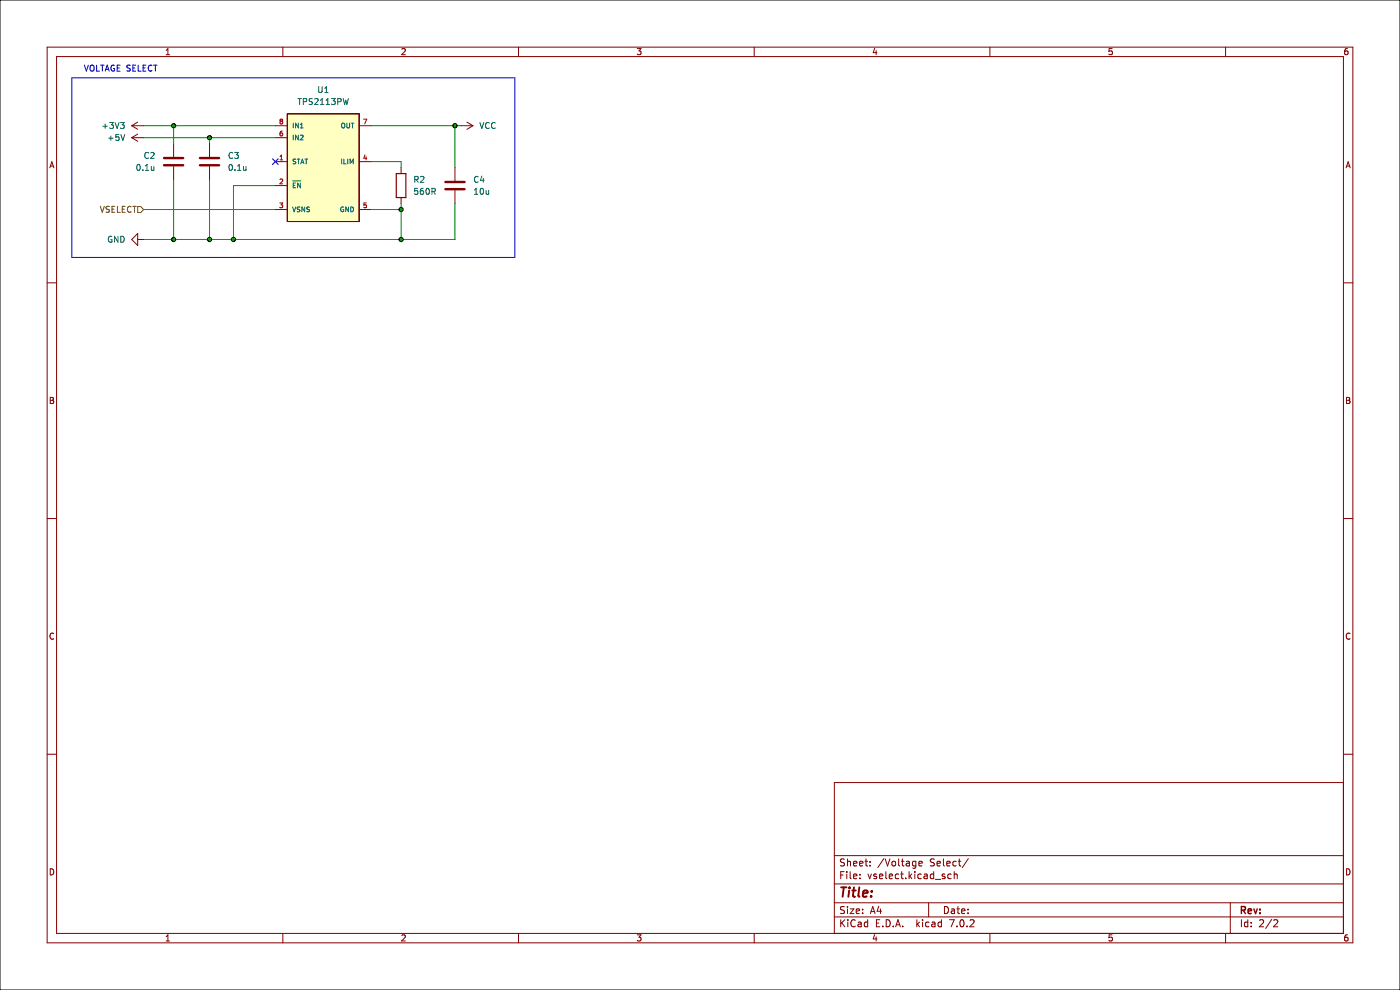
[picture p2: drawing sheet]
(kicad_sch (version 20230121) (generator eeschema)

 (paper "A4")

 (lib_symbols
  (symbol "Added:TPS2113PW" (pin_names (offset 1.016)) (in_bom yes) (on_board yes)
   (property "Reference" "U" (at 0 5.08 0) (effects (font (size 1.27 1.27)) (justify left)))
   (property "Value" "TPS2113PW" (at 0 7.62 0) (effects (font (size 1.27 1.27)) (justify left)))
   (property "Footprint" "Personal:Texas_Instruments-TPS2113PW-Level_A" (at 0 10.16 0) (effects (font (size 1.27 1.27)) (justify left) hide))
   (property "Datasheet" "http://www.ti.com/general/docs/lit/getliterature.tsp?genericPartNumber=TPS2113&fileType=pdf" (at 0 12.7 0) (effects (font (size 1.27 1.27)) (justify left) hide))
   (property "Code  JEDEC" "MO-153" (at 0 15.24 0) (effects (font (size 1.27 1.27)) (justify left) hide))
   (property "Datasheet Version" "SLVS446" (at 0 17.78 0) (effects (font (size 1.27 1.27)) (justify left) hide))
   (property "IN1 IN2 Input VoltageMaxV" "5.5" (at 0 20.32 0) (effects (font (size 1.27 1.27)) (justify left) hide))
   (property "IN1 IN2 Input VoltageMinV" "2.8" (at 0 22.86 0) (effects (font (size 1.27 1.27)) (justify left) hide))
   (property "IN1 Output CurrentMaxA" "1.25" (at 0 25.4 0) (effects (font (size 1.27 1.27)) (justify left) hide))
   (property "IN1 rDSonTypmOhm" "84" (at 0 27.94 0) (effects (font (size 1.27 1.27)) (justify left) hide))
   (property "IN2 Output CurrentMaxA" "1.25" (at 0 30.48 0) (effects (font (size 1.27 1.27)) (justify left) hide))
   (property "IN2 rDSonTypOhms" "0.084" (at 0 33.02 0) (effects (font (size 1.27 1.27)) (justify left) hide))
   (property "Mounting Technology" "Surface Mount" (at 0 35.56 0) (effects (font (size 1.27 1.27)) (justify left) hide))
   (property "Number of Inputs" "2" (at 0 38.1 0) (effects (font (size 1.27 1.27)) (justify left) hide))
   (property "Package Description" "8-Pin Plastic Thin Small Outline Package 3 x 4.4 mm Body ,0.65 mm Pitch" (at 0 40.64 0) (effects (font (size 1.27 1.27)) (justify left) hide))
   (property "Package Version" "revG, Feb-2011" (at 0 43.18 0) (effects (font (size 1.27 1.27)) (justify left) hide))
   (property "Sub Family" "Power Multiplexer (MUX)" (at 0 45.72 0) (effects (font (size 1.27 1.27)) (justify left) hide))
   (property "category" "IC" (at 0 48.26 0) (effects (font (size 1.27 1.27)) (justify left) hide))
   (property "ciiva ids" "1435368" (at 0 50.8 0) (effects (font (size 1.27 1.27)) (justify left) hide))
   (property "library id" "8d418d7fa91867a0" (at 0 53.34 0) (effects (font (size 1.27 1.27)) (justify left) hide))
   (property "manufacturer" "Texas Instruments" (at 0 55.88 0) (effects (font (size 1.27 1.27)) (justify left) hide))
   (property "package" "PW0008A" (at 0 58.42 0) (effects (font (size 1.27 1.27)) (justify left) hide))
   (property "release date" "1464590589" (at 0 60.96 0) (effects (font (size 1.27 1.27)) (justify left) hide))
   (property "rohs" "Yes" (at 0 63.5 0) (effects (font (size 1.27 1.27)) (justify left) hide))
   (property "vault revision" "9D6D1550-8F4D-4794-945B-26B7B47CC6E6" (at 0 66.04 0) (effects (font (size 1.27 1.27)) (justify left) hide))
   (property "imported" "yes" (at 0 68.58 0) (effects (font (size 1.27 1.27)) (justify left) hide))
   (symbol "TPS2113PW_1_1"
    (rectangle (start 5.08 2.54) (end 20.32 -20.32) (stroke (width 0) (type default)) (fill (type background)))
    (pin unspecified line (at 2.54 -7.62 0) (length 2.54) (name "STAT" (effects (font (size 1.016 1.016)))) (number "1" (effects (font (size 1.016 1.016)))))
    (pin input line (at 2.54 -12.7 0) (length 2.54) (name "~{EN}" (effects (font (size 1.016 1.016)))) (number "2" (effects (font (size 1.016 1.016)))))
    (pin input line (at 2.54 -17.78 0) (length 2.54) (name "VSNS" (effects (font (size 1.016 1.016)))) (number "3" (effects (font (size 1.016 1.016)))))
    (pin input line (at 22.86 -7.62 180) (length 2.54) (name "ILIM" (effects (font (size 1.016 1.016)))) (number "4" (effects (font (size 1.016 1.016)))))
    (pin power_in line (at 22.86 -17.78 180) (length 2.54) (name "GND" (effects (font (size 1.016 1.016)))) (number "5" (effects (font (size 1.016 1.016)))))
    (pin power_in line (at 2.54 -2.54 0) (length 2.54) (name "IN2" (effects (font (size 1.016 1.016)))) (number "6" (effects (font (size 1.016 1.016)))))
    (pin power_out line (at 22.86 0 180) (length 2.54) (name "OUT" (effects (font (size 1.016 1.016)))) (number "7" (effects (font (size 1.016 1.016)))))
    (pin power_in line (at 2.54 0 0) (length 2.54) (name "IN1" (effects (font (size 1.016 1.016)))) (number "8" (effects (font (size 1.016 1.016)))))))
  (symbol "Device:C" (pin_numbers hide) (pin_names (offset 0.254)) (in_bom yes) (on_board yes)
   (property "Reference" "C" (at 0.635 2.54 0) (effects (font (size 1.27 1.27)) (justify left)))
   (property "Value" "C" (at 0.635 -2.54 0) (effects (font (size 1.27 1.27)) (justify left)))
   (property "Footprint" "" (at 0.9652 -3.81 0) (effects (font (size 1.27 1.27)) hide))
   (property "Datasheet" "~" (at 0 0 0) (effects (font (size 1.27 1.27)) hide))
   (symbol "C_0_1"
    (polyline (pts (xy -2.032 -0.762) (xy 2.032 -0.762)) (stroke (width 0.508) (type default)) (fill (type none)))
    (polyline (pts (xy -2.032 0.762) (xy 2.032 0.762)) (stroke (width 0.508) (type default)) (fill (type none))))
   (symbol "C_1_1"
    (pin passive line (at 0 3.81 270) (length 2.794) (name "~" (effects (font (size 1.27 1.27)))) (number "1" (effects (font (size 1.27 1.27)))))
    (pin passive line (at 0 -3.81 90) (length 2.794) (name "~" (effects (font (size 1.27 1.27)))) (number "2" (effects (font (size 1.27 1.27)))))))
  (symbol "Device:R" (pin_numbers hide) (pin_names (offset 0)) (in_bom yes) (on_board yes)
   (property "Reference" "R" (at 2.032 0 90) (effects (font (size 1.27 1.27))))
   (property "Value" "R" (at 0 0 90) (effects (font (size 1.27 1.27))))
   (property "Footprint" "" (at -1.778 0 90) (effects (font (size 1.27 1.27)) hide))
   (property "Datasheet" "~" (at 0 0 0) (effects (font (size 1.27 1.27)) hide))
   (symbol "R_0_1"
    (rectangle (start -1.016 -2.54) (end 1.016 2.54) (stroke (width 0.254) (type default)) (fill (type none))))
   (symbol "R_1_1"
    (pin passive line (at 0 3.81 270) (length 1.27) (name "~" (effects (font (size 1.27 1.27)))) (number "1" (effects (font (size 1.27 1.27)))))
    (pin passive line (at 0 -3.81 90) (length 1.27) (name "~" (effects (font (size 1.27 1.27)))) (number "2" (effects (font (size 1.27 1.27)))))))
  (symbol "power:+3V3" (power) (pin_names (offset 0)) (in_bom yes) (on_board yes)
   (property "Reference" "#PWR" (at 0 -3.81 0) (effects (font (size 1.27 1.27)) hide))
   (property "Value" "+3V3" (at 0 3.556 0) (effects (font (size 1.27 1.27))))
   (property "Footprint" "" (at 0 0 0) (effects (font (size 1.27 1.27)) hide))
   (property "Datasheet" "" (at 0 0 0) (effects (font (size 1.27 1.27)) hide))
   (symbol "+3V3_0_1"
    (polyline (pts (xy -0.762 1.27) (xy 0 2.54)) (stroke (width 0) (type default)) (fill (type none)))
    (polyline (pts (xy 0 0) (xy 0 2.54)) (stroke (width 0) (type default)) (fill (type none)))
    (polyline (pts (xy 0 2.54) (xy 0.762 1.27)) (stroke (width 0) (type default)) (fill (type none))))
   (symbol "+3V3_1_1"
    (pin power_in line (at 0 0 90) (length 0) hide (name "+3V3" (effects (font (size 1.27 1.27)))) (number "1" (effects (font (size 1.27 1.27)))))))
  (symbol "power:+5V" (power) (pin_names (offset 0)) (in_bom yes) (on_board yes)
   (property "Reference" "#PWR" (at 0 -3.81 0) (effects (font (size 1.27 1.27)) hide))
   (property "Value" "+5V" (at 0 3.556 0) (effects (font (size 1.27 1.27))))
   (property "Footprint" "" (at 0 0 0) (effects (font (size 1.27 1.27)) hide))
   (property "Datasheet" "" (at 0 0 0) (effects (font (size 1.27 1.27)) hide))
   (symbol "+5V_0_1"
    (polyline (pts (xy -0.762 1.27) (xy 0 2.54)) (stroke (width 0) (type default)) (fill (type none)))
    (polyline (pts (xy 0 0) (xy 0 2.54)) (stroke (width 0) (type default)) (fill (type none)))
    (polyline (pts (xy 0 2.54) (xy 0.762 1.27)) (stroke (width 0) (type default)) (fill (type none))))
   (symbol "+5V_1_1"
    (pin power_in line (at 0 0 90) (length 0) hide (name "+5V" (effects (font (size 1.27 1.27)))) (number "1" (effects (font (size 1.27 1.27)))))))
  (symbol "power:GND" (power) (pin_names (offset 0)) (in_bom yes) (on_board yes)
   (property "Reference" "#PWR" (at 0 -6.35 0) (effects (font (size 1.27 1.27)) hide))
   (property "Value" "GND" (at 0 -3.81 0) (effects (font (size 1.27 1.27))))
   (property "Footprint" "" (at 0 0 0) (effects (font (size 1.27 1.27)) hide))
   (property "Datasheet" "" (at 0 0 0) (effects (font (size 1.27 1.27)) hide))
   (symbol "GND_0_1"
    (polyline (pts (xy 0 0) (xy 0 -1.27) (xy 1.27 -1.27) (xy 0 -2.54) (xy -1.27 -1.27) (xy 0 -1.27)) (stroke (width 0) (type default)) (fill (type none))))
   (symbol "GND_1_1"
    (pin power_in line (at 0 0 270) (length 0) hide (name "GND" (effects (font (size 1.27 1.27)))) (number "1" (effects (font (size 1.27 1.27)))))))
  (symbol "power:VCC" (power) (pin_names (offset 0)) (in_bom yes) (on_board yes)
   (property "Reference" "#PWR" (at 0 -3.81 0) (effects (font (size 1.27 1.27)) hide))
   (property "Value" "VCC" (at 0 3.81 0) (effects (font (size 1.27 1.27))))
   (property "Footprint" "" (at 0 0 0) (effects (font (size 1.27 1.27)) hide))
   (property "Datasheet" "" (at 0 0 0) (effects (font (size 1.27 1.27)) hide))
   (symbol "VCC_0_1"
    (polyline (pts (xy -0.762 1.27) (xy 0 2.54)) (stroke (width 0) (type default)) (fill (type none)))
    (polyline (pts (xy 0 0) (xy 0 2.54)) (stroke (width 0) (type default)) (fill (type none)))
    (polyline (pts (xy 0 2.54) (xy 0.762 1.27)) (stroke (width 0) (type default)) (fill (type none))))
   (symbol "VCC_1_1"
    (pin power_in line (at 0 0 90) (length 0) hide (name "VCC" (effects (font (size 1.27 1.27)))) (number "1" (effects (font (size 1.27 1.27))))))))

 (junction (at 36.83 26.67) (diameter 0) (color 0 0 0 0))
 (junction (at 85.09 44.45) (diameter 0) (color 0 0 0 0))
 (junction (at 85.09 50.8) (diameter 0) (color 0 0 0 0))
 (junction (at 44.45 29.21) (diameter 0) (color 0 0 0 0))
 (junction (at 96.52 26.67) (diameter 0) (color 0 0 0 0))
 (junction (at 49.53 50.8) (diameter 0) (color 0 0 0 0))
 (junction (at 44.45 50.8) (diameter 0) (color 0 0 0 0))
 (junction (at 36.83 50.8) (diameter 0) (color 0 0 0 0))

 (no_connect (at 58.42 34.29))

 (wire (pts (xy 49.53 50.8) (xy 85.09 50.8)) (stroke (width 0) (type default)))
 (polyline (pts (xy 109.22 54.61) (xy 109.22 16.51)) (stroke (width 0) (type default)))
 (polyline (pts (xy 15.24 54.61) (xy 109.22 54.61)) (stroke (width 0) (type default)))

 (wire (pts (xy 85.09 43.18) (xy 85.09 44.45)) (stroke (width 0) (type default)))
 (wire (pts (xy 30.48 26.67) (xy 36.83 26.67)) (stroke (width 0) (type default)))
 (wire (pts (xy 44.45 38.1) (xy 44.45 50.8)) (stroke (width 0) (type default)))
 (wire (pts (xy 44.45 30.48) (xy 44.45 29.21)) (stroke (width 0) (type default)))
 (wire (pts (xy 96.52 43.18) (xy 96.52 50.8)) (stroke (width 0) (type default)))
 (wire (pts (xy 78.74 34.29) (xy 85.09 34.29)) (stroke (width 0) (type default)))
 (wire (pts (xy 78.74 26.67) (xy 96.52 26.67)) (stroke (width 0) (type default)))
 (polyline (pts (xy 15.24 16.51) (xy 15.24 54.61)) (stroke (width 0) (type default)))

 (wire (pts (xy 44.45 29.21) (xy 58.42 29.21)) (stroke (width 0) (type default)))
 (wire (pts (xy 30.48 44.45) (xy 58.42 44.45)) (stroke (width 0) (type default)))
 (wire (pts (xy 30.48 29.21) (xy 44.45 29.21)) (stroke (width 0) (type default)))
 (wire (pts (xy 36.83 26.67) (xy 36.83 30.48)) (stroke (width 0) (type default)))
 (wire (pts (xy 49.53 39.37) (xy 49.53 50.8)) (stroke (width 0) (type default)))
 (wire (pts (xy 36.83 26.67) (xy 58.42 26.67)) (stroke (width 0) (type default)))
 (wire (pts (xy 96.52 26.67) (xy 96.52 35.56)) (stroke (width 0) (type default)))
 (wire (pts (xy 96.52 26.67) (xy 97.79 26.67)) (stroke (width 0) (type default)))
 (wire (pts (xy 44.45 50.8) (xy 49.53 50.8)) (stroke (width 0) (type default)))
 (polyline (pts (xy 109.22 16.51) (xy 15.24 16.51)) (stroke (width 0) (type default)))

 (wire (pts (xy 85.09 44.45) (xy 85.09 50.8)) (stroke (width 0) (type default)))
 (wire (pts (xy 30.48 50.8) (xy 36.83 50.8)) (stroke (width 0) (type default)))
 (wire (pts (xy 85.09 50.8) (xy 96.52 50.8)) (stroke (width 0) (type default)))
 (wire (pts (xy 36.83 38.1) (xy 36.83 50.8)) (stroke (width 0) (type default)))
 (wire (pts (xy 78.74 44.45) (xy 85.09 44.45)) (stroke (width 0) (type default)))
 (wire (pts (xy 85.09 34.29) (xy 85.09 35.56)) (stroke (width 0) (type default)))
 (wire (pts (xy 58.42 39.37) (xy 49.53 39.37)) (stroke (width 0) (type default)))
 (wire (pts (xy 36.83 50.8) (xy 44.45 50.8)) (stroke (width 0) (type default)))

 (text "VOLTAGE SELECT" (at 17.78 15.24 0) (effects (font (size 1.27 1.27)) (justify left bottom)))

 (hierarchical_label "VSELECT" (shape input) (at 30.48 44.45 180) (fields_autoplaced) (effects (font (size 1.27 1.27)) (justify right)))

 (symbol (lib_id "Device:C") (at 96.52 39.37 0) (unit 1) (in_bom yes) (on_board yes) (dnp no) (fields_autoplaced)
  (property "Reference" "C4" (at 100.33 38.0999 0) (effects (font (size 1.27 1.27)) (justify left)))
  (property "Value" "10u" (at 100.33 40.6399 0) (effects (font (size 1.27 1.27)) (justify left)))
  (property "Footprint" "Capacitor_SMD:C_0402_1005Metric_Pad0.74x0.62mm_HandSolder" (at 97.4852 43.18 0) (effects (font (size 1.27 1.27)) hide))
  (property "Datasheet" "~" (at 96.52 39.37 0) (effects (font (size 1.27 1.27)) hide))
  (property "Description" "CL05A106MQ5NUNC" (at 96.52 39.37 0) (effects (font (size 1.27 1.27)) hide))
  (property "JLCPCB" "C15525" (at 96.52 39.37 0) (effects (font (size 1.27 1.27)) hide)) (pin "1") (pin "2"))

 (symbol (lib_id "power:+3V3") (at 30.48 26.67 90) (unit 1) (in_bom yes) (on_board yes) (dnp no) (fields_autoplaced)
  (property "Reference" "#PWR07" (at 34.29 26.67 0) (effects (font (size 1.27 1.27)) hide))
  (property "Value" "+3V3" (at 26.67 26.6699 90) (effects (font (size 1.27 1.27)) (justify left)))
  (property "Footprint" "" (at 30.48 26.67 0) (effects (font (size 1.27 1.27)) hide))
  (property "Datasheet" "" (at 30.48 26.67 0) (effects (font (size 1.27 1.27)) hide)) (pin "1"))

 (symbol (lib_id "Added:TPS2113PW") (at 55.88 26.67 0) (unit 1) (in_bom yes) (on_board yes) (dnp no) (fields_autoplaced)
  (property "Reference" "U1" (at 68.58 19.05 0) (effects (font (size 1.27 1.27))))
  (property "Value" "TPS2113PW" (at 68.58 21.59 0) (effects (font (size 1.27 1.27))))
  (property "Footprint" "Personal:Texas_Instruments-TPS2113PW-Level_A" (at 55.88 16.51 0) (effects (font (size 1.27 1.27)) (justify left) hide))
  (property "Datasheet" "http://www.ti.com/general/docs/lit/getliterature.tsp?genericPartNumber=TPS2113&fileType=pdf" (at 55.88 13.97 0) (effects (font (size 1.27 1.27)) (justify left) hide))
  (property "Code  JEDEC" "MO-153" (at 55.88 11.43 0) (effects (font (size 1.27 1.27)) (justify left) hide))
  (property "Datasheet Version" "SLVS446" (at 55.88 8.89 0) (effects (font (size 1.27 1.27)) (justify left) hide))
  (property "IN1 IN2 Input VoltageMaxV" "5.5" (at 55.88 6.35 0) (effects (font (size 1.27 1.27)) (justify left) hide))
  (property "IN1 IN2 Input VoltageMinV" "2.8" (at 55.88 3.81 0) (effects (font (size 1.27 1.27)) (justify left) hide))
  (property "IN1 Output CurrentMaxA" "1.25" (at 55.88 1.27 0) (effects (font (size 1.27 1.27)) (justify left) hide))
  (property "IN1 rDSonTypmOhm" "84" (at 55.88 -1.27 0) (effects (font (size 1.27 1.27)) (justify left) hide))
  (property "IN2 Output CurrentMaxA" "1.25" (at 55.88 -3.81 0) (effects (font (size 1.27 1.27)) (justify left) hide))
  (property "IN2 rDSonTypOhms" "0.084" (at 55.88 -6.35 0) (effects (font (size 1.27 1.27)) (justify left) hide))
  (property "Mounting Technology" "Surface Mount" (at 55.88 -8.89 0) (effects (font (size 1.27 1.27)) (justify left) hide))
  (property "Number of Inputs" "2" (at 55.88 -11.43 0) (effects (font (size 1.27 1.27)) (justify left) hide))
  (property "Package Description" "8-Pin Plastic Thin Small Outline Package 3 x 4.4 mm Body ,0.65 mm Pitch" (at 55.88 -13.97 0) (effects (font (size 1.27 1.27)) (justify left) hide))
  (property "Package Version" "revG, Feb-2011" (at 55.88 -16.51 0) (effects (font (size 1.27 1.27)) (justify left) hide))
  (property "Sub Family" "Power Multiplexer (MUX)" (at 55.88 -19.05 0) (effects (font (size 1.27 1.27)) (justify left) hide))
  (property "category" "IC" (at 55.88 -21.59 0) (effects (font (size 1.27 1.27)) (justify left) hide))
  (property "ciiva ids" "1435368" (at 55.88 -24.13 0) (effects (font (size 1.27 1.27)) (justify left) hide))
  (property "library id" "8d418d7fa91867a0" (at 55.88 -26.67 0) (effects (font (size 1.27 1.27)) (justify left) hide))
  (property "manufacturer" "Texas Instruments" (at 55.88 -29.21 0) (effects (font (size 1.27 1.27)) (justify left) hide))
  (property "package" "PW0008A" (at 55.88 -31.75 0) (effects (font (size 1.27 1.27)) (justify left) hide))
  (property "release date" "1464590589" (at 55.88 -34.29 0) (effects (font (size 1.27 1.27)) (justify left) hide))
  (property "rohs" "Yes" (at 55.88 -36.83 0) (effects (font (size 1.27 1.27)) (justify left) hide))
  (property "vault revision" "9D6D1550-8F4D-4794-945B-26B7B47CC6E6" (at 55.88 -39.37 0) (effects (font (size 1.27 1.27)) (justify left) hide))
  (property "imported" "yes" (at 55.88 -41.91 0) (effects (font (size 1.27 1.27)) (justify left) hide)) (pin "1") (pin "2") (pin "3") (pin "4") (pin "5") (pin "6") (pin "7") (pin "8"))

 (symbol (lib_id "power:+5V") (at 30.48 29.21 90) (unit 1) (in_bom yes) (on_board yes) (dnp no) (fields_autoplaced)
  (property "Reference" "#PWR08" (at 34.29 29.21 0) (effects (font (size 1.27 1.27)) hide))
  (property "Value" "+5V" (at 26.67 29.2099 90) (effects (font (size 1.27 1.27)) (justify left)))
  (property "Footprint" "" (at 30.48 29.21 0) (effects (font (size 1.27 1.27)) hide))
  (property "Datasheet" "" (at 30.48 29.21 0) (effects (font (size 1.27 1.27)) hide)) (pin "1"))

 (symbol (lib_id "Device:C") (at 44.45 34.29 0) (unit 1) (in_bom yes) (on_board yes) (dnp no) (fields_autoplaced)
  (property "Reference" "C3" (at 48.26 33.0199 0) (effects (font (size 1.27 1.27)) (justify left)))
  (property "Value" "0.1u" (at 48.26 35.5599 0) (effects (font (size 1.27 1.27)) (justify left)))
  (property "Footprint" "Capacitor_SMD:C_0402_1005Metric_Pad0.74x0.62mm_HandSolder" (at 45.4152 38.1 0) (effects (font (size 1.27 1.27)) hide))
  (property "Datasheet" "~" (at 44.45 34.29 0) (effects (font (size 1.27 1.27)) hide))
  (property "Description" "CL05B104KB54PNC" (at 44.45 34.29 0) (effects (font (size 1.27 1.27)) hide))
  (property "JLCPCB" "C307331" (at 44.45 34.29 0) (effects (font (size 1.27 1.27)) hide)) (pin "1") (pin "2"))

 (symbol (lib_id "Device:C") (at 36.83 34.29 180) (unit 1) (in_bom yes) (on_board yes) (dnp no) (fields_autoplaced)
  (property "Reference" "C2" (at 33.02 33.0199 0) (effects (font (size 1.27 1.27)) (justify left)))
  (property "Value" "0.1u" (at 33.02 35.5599 0) (effects (font (size 1.27 1.27)) (justify left)))
  (property "Footprint" "Capacitor_SMD:C_0402_1005Metric_Pad0.74x0.62mm_HandSolder" (at 35.8648 30.48 0) (effects (font (size 1.27 1.27)) hide))
  (property "Datasheet" "~" (at 36.83 34.29 0) (effects (font (size 1.27 1.27)) hide))
  (property "Description" "CL05B104KB54PNC" (at 36.83 34.29 0) (effects (font (size 1.27 1.27)) hide))
  (property "JLCPCB" "C307331" (at 36.83 34.29 0) (effects (font (size 1.27 1.27)) hide)) (pin "1") (pin "2"))

 (symbol (lib_id "power:GND") (at 30.48 50.8 270) (unit 1) (in_bom yes) (on_board yes) (dnp no)
  (property "Reference" "#PWR016" (at 24.13 50.8 0) (effects (font (size 1.27 1.27)) hide))
  (property "Value" "GND" (at 26.67 50.8 90) (effects (font (size 1.27 1.27)) (justify right)))
  (property "Footprint" "" (at 30.48 50.8 0) (effects (font (size 1.27 1.27)) hide))
  (property "Datasheet" "" (at 30.48 50.8 0) (effects (font (size 1.27 1.27)) hide)) (pin "1"))

 (symbol (lib_id "Device:R") (at 85.09 39.37 180) (unit 1) (in_bom yes) (on_board yes) (dnp no) (fields_autoplaced)
  (property "Reference" "R2" (at 87.63 38.0999 0) (effects (font (size 1.27 1.27)) (justify right)))
  (property "Value" "560R" (at 87.63 40.6399 0) (effects (font (size 1.27 1.27)) (justify right)))
  (property "Footprint" "Resistor_SMD:R_0402_1005Metric_Pad0.72x0.64mm_HandSolder" (at 86.868 39.37 90) (effects (font (size 1.27 1.27)) hide))
  (property "Datasheet" "~" (at 85.09 39.37 0) (effects (font (size 1.27 1.27)) hide))
  (property "Description" "RC0402JR-07560RL" (at 85.09 39.37 0) (effects (font (size 1.27 1.27)) hide))
  (property "JLCPCB" "C137858" (at 85.09 39.37 0) (effects (font (size 1.27 1.27)) hide)) (pin "1") (pin "2"))

 (symbol (lib_id "power:VCC") (at 97.79 26.67 270) (unit 1) (in_bom yes) (on_board yes) (dnp no) (fields_autoplaced)
  (property "Reference" "#PWR022" (at 93.98 26.67 0) (effects (font (size 1.27 1.27)) hide))
  (property "Value" "VCC" (at 101.6 26.6699 90) (effects (font (size 1.27 1.27)) (justify left)))
  (property "Footprint" "" (at 97.79 26.67 0) (effects (font (size 1.27 1.27)) hide))
  (property "Datasheet" "" (at 97.79 26.67 0) (effects (font (size 1.27 1.27)) hide)) (pin "1")))
